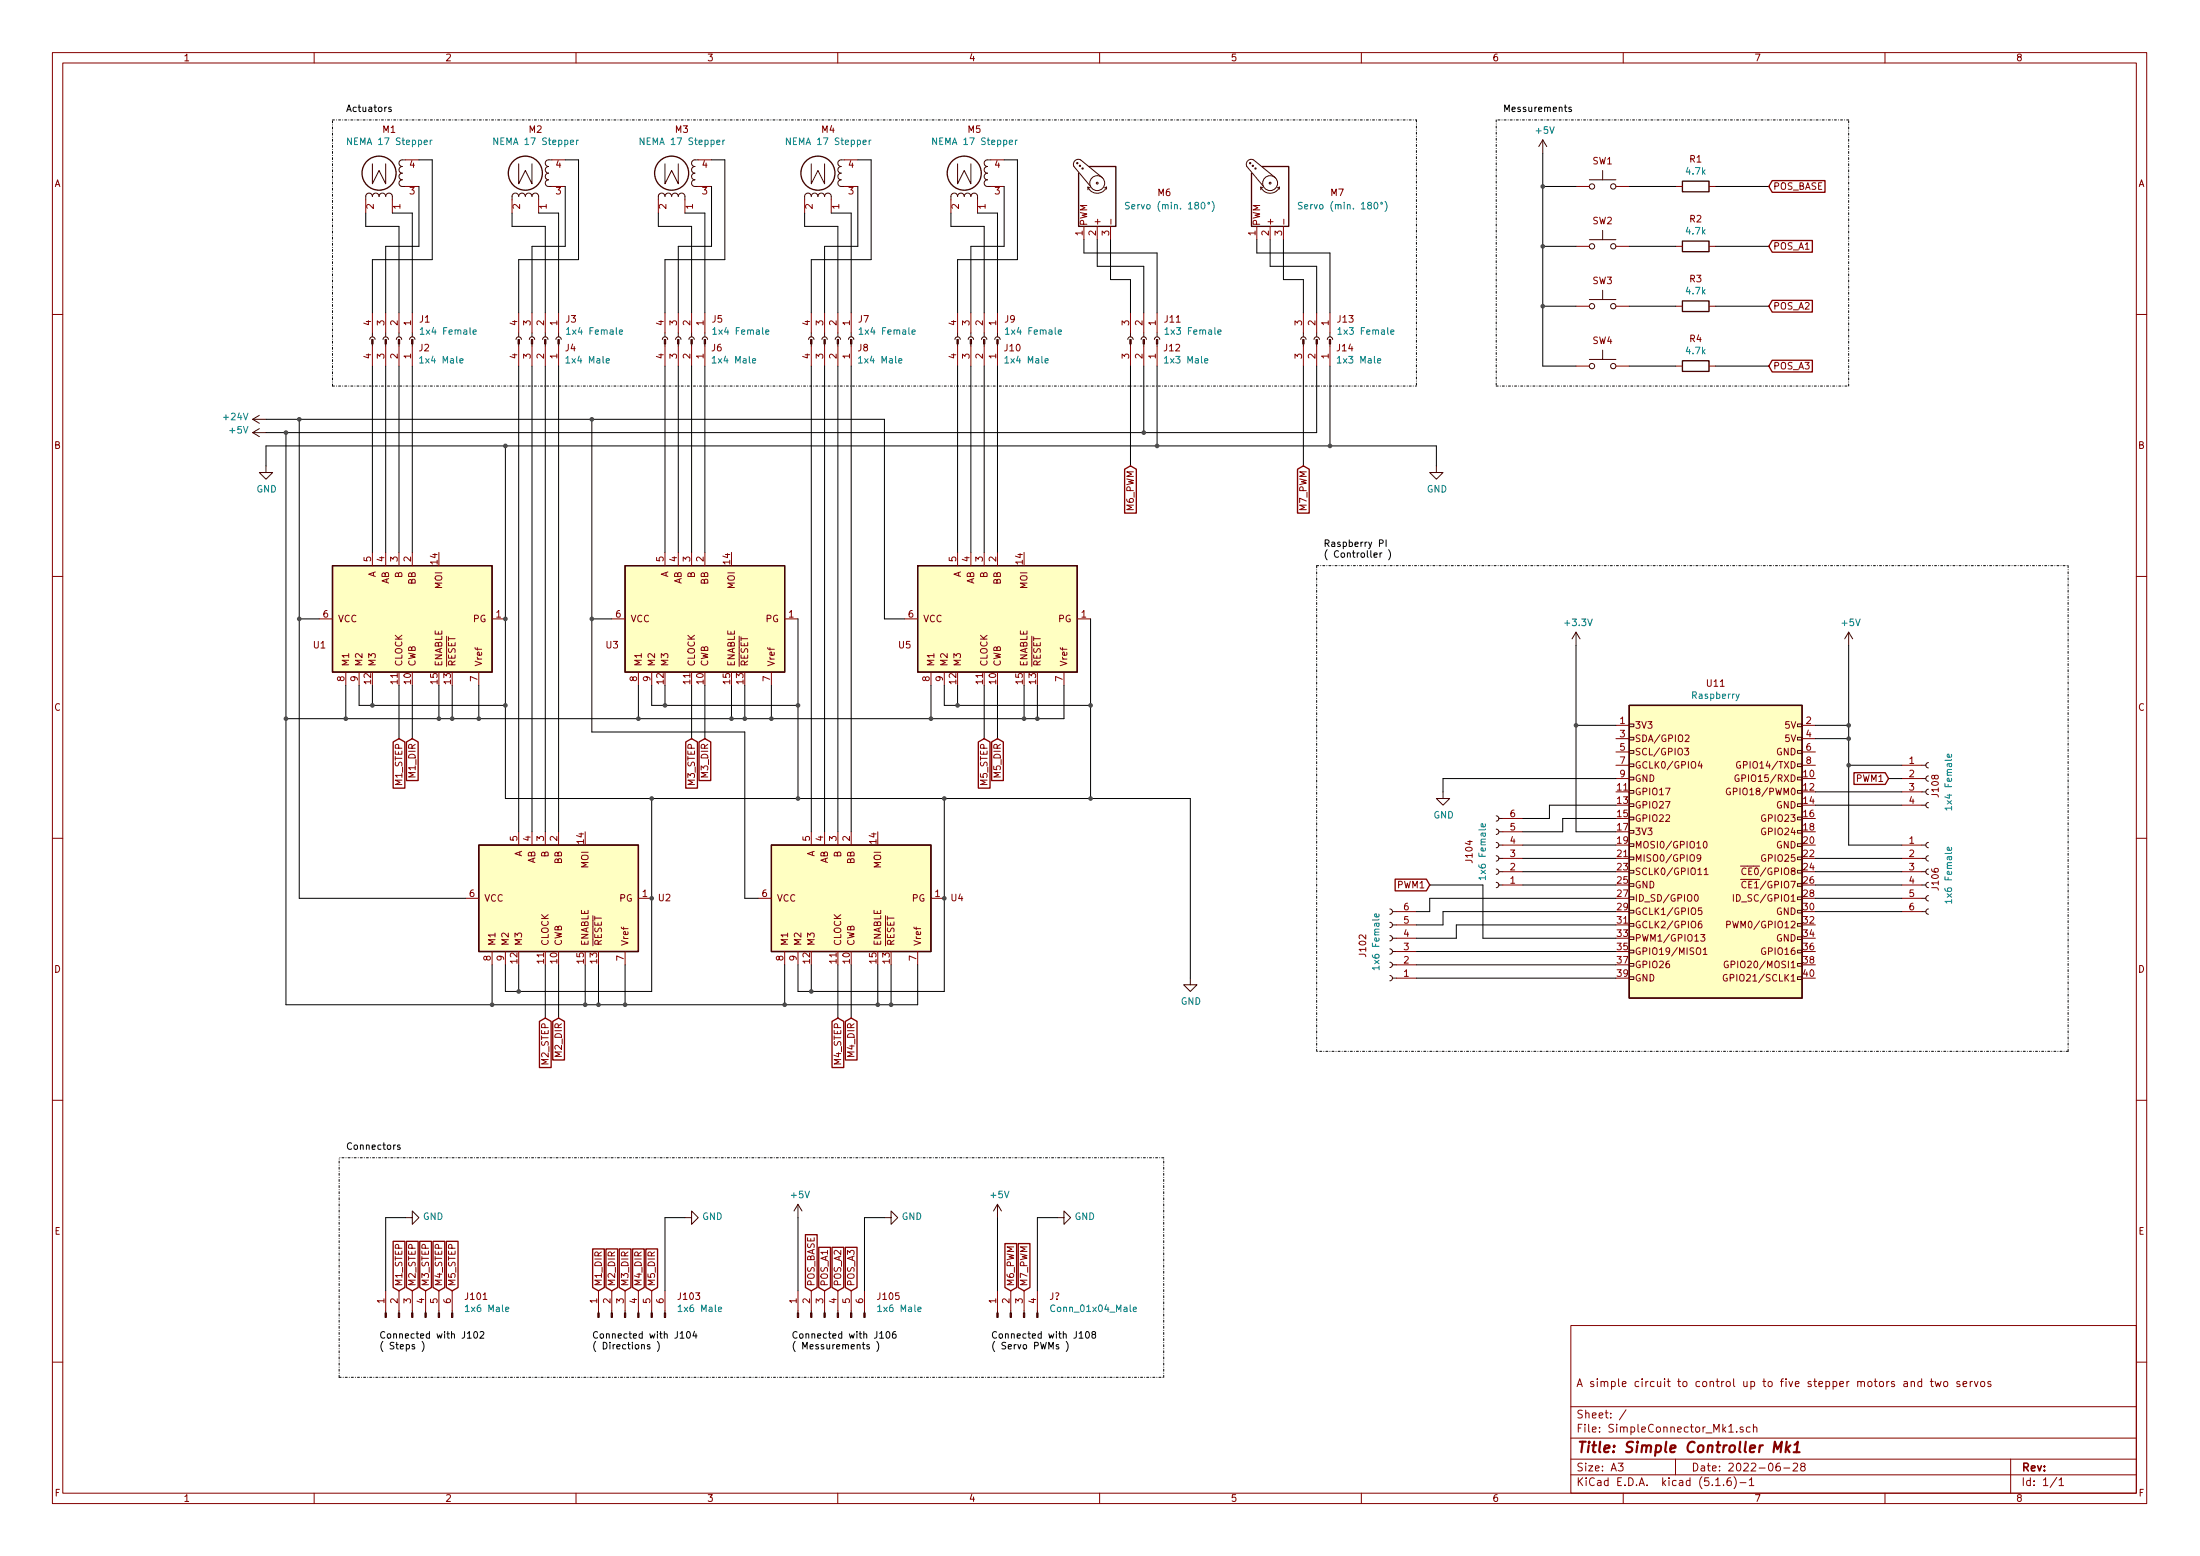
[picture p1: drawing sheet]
EESchema Schematic File Version 4
EELAYER 30 0
EELAYER END
$Descr A3 16535 11693
encoding utf-8
Sheet 1 1
Title "Simple Controller Mk1"
Date "2022-06-28"
Rev ""
Comp ""
Comment1 "A simple circuit to control up to five stepper motors and two servos"
Comment2 ""
Comment3 ""
Comment4 ""
$EndDescr
$Comp
L Connector:Conn_01x03_Male J12
U 1 1
P 8600 2550
F 0 "J12" V 8662 2694 50  0000 L CNN
F 1 "1x3 Male" V 8753 2694 50  0000 L CNN
F 2 "" H 8600 2550 50  0001 C CNN
F 3 "~" H 8600 2550 50  0001 C CNN
	1    8600 2550
	0    1    1    0   
$EndComp
Wire Notes Line style dash_dot
	2500 2900 2500 900 
Wire Wire Line
	8700 1900 8700 2350
Wire Wire Line
	8150 1900 8700 1900
Wire Wire Line
	8150 1800 8150 1900
Wire Wire Line
	8600 2000 8600 2350
Wire Wire Line
	8250 2000 8600 2000
Wire Wire Line
	8250 1800 8250 2000
Wire Wire Line
	8500 2100 8500 2350
Wire Wire Line
	8350 2100 8500 2100
Wire Wire Line
	8350 1800 8350 2100
$Comp
L Connector:Conn_01x04_Male J10
U 1 1
P 7400 2550
F 0 "J10" V 7462 2694 50  0000 L CNN
F 1 "1x4 Male" V 7553 2694 50  0000 L CNN
F 2 "" H 7400 2550 50  0001 C CNN
F 3 "~" H 7400 2550 50  0001 C CNN
	1    7400 2550
	0    1    1    0   
$EndComp
$Comp
L Connector:Conn_01x04_Female J9
U 1 1
P 7400 2550
F 0 "J9" V 7246 2698 50  0000 L CNN
F 1 "1x4 Female" V 7337 2698 50  0000 L CNN
F 2 "" H 7400 2550 50  0001 C CNN
F 3 "~" H 7400 2550 50  0001 C CNN
	1    7400 2550
	0    1    1    0   
$EndComp
$Comp
L Connector:Conn_01x04_Male J8
U 1 1
P 6300 2550
F 0 "J8" V 6362 2694 50  0000 L CNN
F 1 "1x4 Male" V 6453 2694 50  0000 L CNN
F 2 "" H 6300 2550 50  0001 C CNN
F 3 "~" H 6300 2550 50  0001 C CNN
	1    6300 2550
	0    1    1    0   
$EndComp
$Comp
L Connector:Conn_01x04_Female J7
U 1 1
P 6300 2550
F 0 "J7" V 6146 2698 50  0000 L CNN
F 1 "1x4 Female" V 6237 2698 50  0000 L CNN
F 2 "" H 6300 2550 50  0001 C CNN
F 3 "~" H 6300 2550 50  0001 C CNN
	1    6300 2550
	0    1    1    0   
$EndComp
$Comp
L Connector:Conn_01x04_Male J6
U 1 1
P 5200 2550
F 0 "J6" V 5262 2694 50  0000 L CNN
F 1 "1x4 Male" V 5353 2694 50  0000 L CNN
F 2 "" H 5200 2550 50  0001 C CNN
F 3 "~" H 5200 2550 50  0001 C CNN
	1    5200 2550
	0    1    1    0   
$EndComp
$Comp
L Connector:Conn_01x04_Female J5
U 1 1
P 5200 2550
F 0 "J5" V 5046 2698 50  0000 L CNN
F 1 "1x4 Female" V 5137 2698 50  0000 L CNN
F 2 "" H 5200 2550 50  0001 C CNN
F 3 "~" H 5200 2550 50  0001 C CNN
	1    5200 2550
	0    1    1    0   
$EndComp
$Comp
L Connector:Conn_01x04_Male J4
U 1 1
P 4100 2550
F 0 "J4" V 4162 2694 50  0000 L CNN
F 1 "1x4 Male" V 4253 2694 50  0000 L CNN
F 2 "" H 4100 2550 50  0001 C CNN
F 3 "~" H 4100 2550 50  0001 C CNN
	1    4100 2550
	0    1    1    0   
$EndComp
$Comp
L Connector:Conn_01x04_Female J3
U 1 1
P 4100 2550
F 0 "J3" V 3946 2698 50  0000 L CNN
F 1 "1x4 Female" V 4037 2698 50  0000 L CNN
F 2 "" H 4100 2550 50  0001 C CNN
F 3 "~" H 4100 2550 50  0001 C CNN
	1    4100 2550
	0    1    1    0   
$EndComp
Wire Wire Line
	7200 1950 7200 2350
Wire Wire Line
	7650 1950 7200 1950
Wire Wire Line
	7650 1200 7650 1950
Wire Wire Line
	7550 1200 7650 1200
Wire Wire Line
	7300 1850 7300 2350
Wire Wire Line
	7550 1850 7300 1850
Wire Wire Line
	7550 1400 7550 1850
Wire Wire Line
	7400 1700 7400 2350
Wire Wire Line
	7150 1700 7400 1700
Wire Wire Line
	7150 1600 7150 1700
Wire Wire Line
	7500 1600 7500 2350
Wire Wire Line
	7350 1600 7500 1600
$Comp
L Motor:Stepper_Motor_bipolar M5
U 1 1
P 7250 1300
F 0 "M5" H 7172 975 50  0000 C CNN
F 1 "NEMA 17 Stepper" H 7172 1066 50  0000 C CNN
F 2 "" H 7260 1290 50  0001 C CNN
F 3 "http://www.infineon.com/dgdl/Application-Note-TLE8110EE_driving_UniPolarStepperMotor_V1.1.pdf?fileId=db3a30431be39b97011be5d0aa0a00b0" H 7260 1290 50  0001 C CNN
	1    7250 1300
	-1   0    0    1   
$EndComp
Wire Wire Line
	6100 1950 6100 2350
Wire Wire Line
	6550 1950 6100 1950
Wire Wire Line
	6550 1200 6550 1950
Wire Wire Line
	6450 1200 6550 1200
Wire Wire Line
	6200 1850 6200 2350
Wire Wire Line
	6450 1850 6200 1850
Wire Wire Line
	6450 1400 6450 1850
Wire Wire Line
	6300 1700 6300 2350
Wire Wire Line
	6050 1700 6300 1700
Wire Wire Line
	6050 1600 6050 1700
Wire Wire Line
	6400 1600 6400 2350
Wire Wire Line
	6250 1600 6400 1600
$Comp
L Motor:Stepper_Motor_bipolar M4
U 1 1
P 6150 1300
F 0 "M4" H 6072 975 50  0000 C CNN
F 1 "NEMA 17 Stepper" H 6072 1066 50  0000 C CNN
F 2 "" H 6160 1290 50  0001 C CNN
F 3 "http://www.infineon.com/dgdl/Application-Note-TLE8110EE_driving_UniPolarStepperMotor_V1.1.pdf?fileId=db3a30431be39b97011be5d0aa0a00b0" H 6160 1290 50  0001 C CNN
	1    6150 1300
	-1   0    0    1   
$EndComp
Wire Wire Line
	5000 1950 5000 2350
Wire Wire Line
	5450 1950 5000 1950
Wire Wire Line
	5450 1200 5450 1950
Wire Wire Line
	5350 1200 5450 1200
Wire Wire Line
	5100 1850 5100 2350
Wire Wire Line
	5350 1850 5100 1850
Wire Wire Line
	5350 1400 5350 1850
Wire Wire Line
	5200 1700 5200 2350
Wire Wire Line
	4950 1700 5200 1700
Wire Wire Line
	4950 1600 4950 1700
Wire Wire Line
	5300 1600 5300 2350
Wire Wire Line
	5150 1600 5300 1600
$Comp
L Motor:Stepper_Motor_bipolar M3
U 1 1
P 5050 1300
F 0 "M3" H 4972 975 50  0000 C CNN
F 1 "NEMA 17 Stepper" H 4972 1066 50  0000 C CNN
F 2 "" H 5060 1290 50  0001 C CNN
F 3 "http://www.infineon.com/dgdl/Application-Note-TLE8110EE_driving_UniPolarStepperMotor_V1.1.pdf?fileId=db3a30431be39b97011be5d0aa0a00b0" H 5060 1290 50  0001 C CNN
	1    5050 1300
	-1   0    0    1   
$EndComp
Wire Wire Line
	3900 1950 3900 2350
Wire Wire Line
	4350 1950 3900 1950
Wire Wire Line
	4350 1200 4350 1950
Wire Wire Line
	4250 1200 4350 1200
Wire Wire Line
	4000 1850 4000 2350
Wire Wire Line
	4250 1850 4000 1850
Wire Wire Line
	4250 1400 4250 1850
Wire Wire Line
	4100 1700 4100 2350
Wire Wire Line
	3850 1700 4100 1700
Wire Wire Line
	3850 1600 3850 1700
Wire Wire Line
	4200 1600 4200 2350
Wire Wire Line
	4050 1600 4200 1600
$Comp
L Motor:Stepper_Motor_bipolar M2
U 1 1
P 3950 1300
F 0 "M2" H 3872 975 50  0000 C CNN
F 1 "NEMA 17 Stepper" H 3872 1066 50  0000 C CNN
F 2 "" H 3960 1290 50  0001 C CNN
F 3 "http://www.infineon.com/dgdl/Application-Note-TLE8110EE_driving_UniPolarStepperMotor_V1.1.pdf?fileId=db3a30431be39b97011be5d0aa0a00b0" H 3960 1290 50  0001 C CNN
	1    3950 1300
	-1   0    0    1   
$EndComp
$Comp
L Connector:Conn_01x03_Female J11
U 1 1
P 8600 2550
F 0 "J11" V 8446 2698 50  0000 L CNN
F 1 "1x3 Female" V 8537 2698 50  0000 L CNN
F 2 "" H 8600 2550 50  0001 C CNN
F 3 "~" H 8600 2550 50  0001 C CNN
	1    8600 2550
	0    1    1    0   
$EndComp
$Comp
L Motor:Motor_Servo M6
U 1 1
P 8250 1500
F 0 "M6" V 8300 1050 50  0000 R CNN
F 1 "Servo (min. 180°)" V 8200 1300 50  0000 R CNN
F 2 "" H 8250 1310 50  0001 C CNN
F 3 "http://forums.parallax.com/uploads/attachments/46831/74481.png" H 8250 1310 50  0001 C CNN
	1    8250 1500
	0    -1   -1   0   
$EndComp
$Comp
L Connector:Conn_01x04_Male J2
U 1 1
P 3000 2550
F 0 "J2" V 3062 2694 50  0000 L CNN
F 1 "1x4 Male" V 3153 2694 50  0000 L CNN
F 2 "" H 3000 2550 50  0001 C CNN
F 3 "~" H 3000 2550 50  0001 C CNN
	1    3000 2550
	0    1    1    0   
$EndComp
Wire Wire Line
	2800 1950 2800 2350
Wire Wire Line
	3250 1950 2800 1950
Wire Wire Line
	3250 1200 3250 1950
Wire Wire Line
	3150 1200 3250 1200
Wire Wire Line
	2900 1850 2900 2350
Wire Wire Line
	3150 1850 2900 1850
Wire Wire Line
	3150 1400 3150 1850
Wire Wire Line
	3000 1700 3000 2350
Wire Wire Line
	2750 1700 3000 1700
Wire Wire Line
	2750 1600 2750 1700
Wire Wire Line
	3100 1600 3100 2350
Wire Wire Line
	2950 1600 3100 1600
$Comp
L Motor:Stepper_Motor_bipolar M1
U 1 1
P 2850 1300
F 0 "M1" H 2772 975 50  0000 C CNN
F 1 "NEMA 17 Stepper" H 2772 1066 50  0000 C CNN
F 2 "" H 2860 1290 50  0001 C CNN
F 3 "http://www.infineon.com/dgdl/Application-Note-TLE8110EE_driving_UniPolarStepperMotor_V1.1.pdf?fileId=db3a30431be39b97011be5d0aa0a00b0" H 2860 1290 50  0001 C CNN
	1    2850 1300
	-1   0    0    1   
$EndComp
$Comp
L Connector:Conn_01x04_Female J1
U 1 1
P 3000 2550
F 0 "J1" V 2846 2698 50  0000 L CNN
F 1 "1x4 Female" V 2937 2698 50  0000 L CNN
F 2 "" H 3000 2550 50  0001 C CNN
F 3 "~" H 3000 2550 50  0001 C CNN
	1    3000 2550
	0    1    1    0   
$EndComp
$Comp
L Switch:SW_Push SW1
U 1 1
P 12050 1400
F 0 "SW1" H 12050 1593 50  0000 C CNN
F 1 "SW_Push" H 12050 1594 50  0001 C CNN
F 2 "" H 12050 1600 50  0001 C CNN
F 3 "~" H 12050 1600 50  0001 C CNN
	1    12050 1400
	1    0    0    -1  
$EndComp
$Comp
L power:+5V #PWR?
U 1 1
P 11600 1150
F 0 "#PWR?" H 11600 1000 50  0001 C CNN
F 1 "+5V" H 11615 1323 50  0000 C CNN
F 2 "" H 11600 1150 50  0001 C CNN
F 3 "" H 11600 1150 50  0001 C CNN
	1    11600 1150
	1    0    0    -1  
$EndComp
Wire Wire Line
	11600 1150 11600 1400
Wire Wire Line
	11600 1400 11850 1400
Text GLabel 13300 1400 2    50   Input ~ 0
POS_BASE
Wire Wire Line
	12250 1400 12600 1400
Wire Wire Line
	12900 1400 13300 1400
$Comp
L Device:R R1
U 1 1
P 12750 1400
F 0 "R1" V 12543 1400 50  0000 C CNN
F 1 "4.7k" V 12634 1400 50  0000 C CNN
F 2 "" V 12680 1400 50  0001 C CNN
F 3 "~" H 12750 1400 50  0001 C CNN
	1    12750 1400
	0    1    1    0   
$EndComp
$Comp
L Switch:SW_Push SW2
U 1 1
P 12050 1850
F 0 "SW2" H 12050 2043 50  0000 C CNN
F 1 "SW_Push" H 12050 2044 50  0001 C CNN
F 2 "" H 12050 2050 50  0001 C CNN
F 3 "~" H 12050 2050 50  0001 C CNN
	1    12050 1850
	1    0    0    -1  
$EndComp
Wire Wire Line
	11600 1850 11850 1850
Text GLabel 13300 1850 2    50   Input ~ 0
POS_A1
Wire Wire Line
	12250 1850 12600 1850
Wire Wire Line
	12900 1850 13300 1850
$Comp
L Device:R R2
U 1 1
P 12750 1850
F 0 "R2" V 12543 1850 50  0000 C CNN
F 1 "4.7k" V 12634 1850 50  0000 C CNN
F 2 "" V 12680 1850 50  0001 C CNN
F 3 "~" H 12750 1850 50  0001 C CNN
	1    12750 1850
	0    1    1    0   
$EndComp
$Comp
L Switch:SW_Push SW3
U 1 1
P 12050 2300
F 0 "SW3" H 12050 2493 50  0000 C CNN
F 1 "SW_Push" H 12050 2494 50  0001 C CNN
F 2 "" H 12050 2500 50  0001 C CNN
F 3 "~" H 12050 2500 50  0001 C CNN
	1    12050 2300
	1    0    0    -1  
$EndComp
Wire Wire Line
	11600 2300 11850 2300
Text GLabel 13300 2300 2    50   Input ~ 0
POS_A2
Wire Wire Line
	12250 2300 12600 2300
Wire Wire Line
	12900 2300 13300 2300
$Comp
L Device:R R3
U 1 1
P 12750 2300
F 0 "R3" V 12543 2300 50  0000 C CNN
F 1 "4.7k" V 12634 2300 50  0000 C CNN
F 2 "" V 12680 2300 50  0001 C CNN
F 3 "~" H 12750 2300 50  0001 C CNN
	1    12750 2300
	0    1    1    0   
$EndComp
$Comp
L Switch:SW_Push SW4
U 1 1
P 12050 2750
F 0 "SW4" H 12050 2943 50  0000 C CNN
F 1 "SW_Push" H 12050 2944 50  0001 C CNN
F 2 "" H 12050 2950 50  0001 C CNN
F 3 "~" H 12050 2950 50  0001 C CNN
	1    12050 2750
	1    0    0    -1  
$EndComp
Wire Wire Line
	11600 2750 11850 2750
Text GLabel 13300 2750 2    50   Input ~ 0
POS_A3
Wire Wire Line
	12250 2750 12600 2750
Wire Wire Line
	12900 2750 13300 2750
$Comp
L Device:R R4
U 1 1
P 12750 2750
F 0 "R4" V 12543 2750 50  0000 C CNN
F 1 "4.7k" V 12634 2750 50  0000 C CNN
F 2 "" V 12680 2750 50  0001 C CNN
F 3 "~" H 12750 2750 50  0001 C CNN
	1    12750 2750
	0    1    1    0   
$EndComp
Wire Wire Line
	11600 1850 11600 1400
Connection ~ 11600 1400
Wire Wire Line
	11600 2300 11600 1850
Connection ~ 11600 1850
Wire Wire Line
	11600 2750 11600 2300
Connection ~ 11600 2300
$Comp
L Connector:Conn_01x03_Male J14
U 1 1
P 9900 2550
F 0 "J14" V 9962 2694 50  0000 L CNN
F 1 "1x3 Male" V 10053 2694 50  0000 L CNN
F 2 "" H 9900 2550 50  0001 C CNN
F 3 "~" H 9900 2550 50  0001 C CNN
	1    9900 2550
	0    1    1    0   
$EndComp
Wire Wire Line
	10000 1900 10000 2350
Wire Wire Line
	9450 1900 10000 1900
Wire Wire Line
	9450 1800 9450 1900
Wire Wire Line
	9900 2000 9900 2350
Wire Wire Line
	9550 2000 9900 2000
Wire Wire Line
	9550 1800 9550 2000
Wire Wire Line
	9800 2100 9800 2350
Wire Wire Line
	9650 2100 9800 2100
Wire Wire Line
	9650 1800 9650 2100
$Comp
L Connector:Conn_01x03_Female J13
U 1 1
P 9900 2550
F 0 "J13" V 9746 2698 50  0000 L CNN
F 1 "1x3 Female" V 9837 2698 50  0000 L CNN
F 2 "" H 9900 2550 50  0001 C CNN
F 3 "~" H 9900 2550 50  0001 C CNN
	1    9900 2550
	0    1    1    0   
$EndComp
$Comp
L Motor:Motor_Servo M7
U 1 1
P 9550 1500
F 0 "M7" V 9600 1050 50  0000 R CNN
F 1 "Servo (min. 180°)" V 9500 1300 50  0000 R CNN
F 2 "" H 9550 1310 50  0001 C CNN
F 3 "http://forums.parallax.com/uploads/attachments/46831/74481.png" H 9550 1310 50  0001 C CNN
	1    9550 1500
	0    -1   -1   0   
$EndComp
Wire Notes Line style dash_dot
	10650 900  10650 2900
Wire Notes Line style dash_dot
	2500 2900 10650 2900
Wire Notes Line style dash_dot
	2500 900  10650 900 
Wire Wire Line
	2800 2750 2800 4150
Wire Wire Line
	2900 2750 2900 4150
Wire Wire Line
	3000 2750 3000 4150
Wire Wire Line
	3100 4150 3100 2750
$Comp
L power:+5V #PWR?
U 1 1
P 2000 3250
F 0 "#PWR?" H 2000 3100 50  0001 C CNN
F 1 "+5V" V 2015 3378 50  0000 L CNN
F 2 "" H 2000 3250 50  0001 C CNN
F 3 "" H 2000 3250 50  0001 C CNN
	1    2000 3250
	0    -1   -1   0   
$EndComp
Wire Wire Line
	3600 5400 3600 5150
Wire Wire Line
	3400 5150 3400 5400
Connection ~ 3400 5400
Wire Wire Line
	3400 5400 3600 5400
Wire Wire Line
	2000 3250 2150 3250
Wire Wire Line
	2150 5400 2150 3250
Wire Wire Line
	2150 5400 2600 5400
$Comp
L power:+24V #PWR?
U 1 1
P 2000 3150
F 0 "#PWR?" H 2000 3000 50  0001 C CNN
F 1 "+24V" V 2015 3278 50  0000 L CNN
F 2 "" H 2000 3150 50  0001 C CNN
F 3 "" H 2000 3150 50  0001 C CNN
	1    2000 3150
	0    -1   -1   0   
$EndComp
Wire Wire Line
	2000 3150 2250 3150
Wire Wire Line
	2250 3150 2250 4650
Wire Wire Line
	2250 4650 2400 4650
Wire Wire Line
	3300 5150 3300 5400
Connection ~ 3300 5400
Wire Wire Line
	3300 5400 3400 5400
$Comp
L Driver_Motor:STK672-080-E U3
U 1 1
P 5300 4650
F 0 "U3" V 5100 5400 50  0000 R CNN
F 1 "STK672-080-E" V 5255 3906 50  0001 R CNN
F 2 "" H 5350 4600 50  0001 C CNN
F 3 "http://www.onsemi.com/pub_link/Collateral/EN6507-D.PDF" H 5350 4600 50  0001 C CNN
	1    5300 4650
	0    -1   -1   0   
$EndComp
Wire Wire Line
	5000 2750 5000 4150
Wire Wire Line
	5100 2750 5100 4150
Wire Wire Line
	5200 2750 5200 4150
Wire Wire Line
	5300 4150 5300 2750
Wire Wire Line
	5800 5400 5800 5150
Wire Wire Line
	5600 5150 5600 5400
Connection ~ 5600 5400
Wire Wire Line
	4450 3150 4450 4650
Wire Wire Line
	4450 4650 4600 4650
Wire Wire Line
	5500 5150 5500 5400
Connection ~ 5500 5400
Wire Wire Line
	5500 5400 5600 5400
Wire Wire Line
	7200 2750 7200 4150
Wire Wire Line
	7300 2750 7300 4150
Wire Wire Line
	7400 2750 7400 4150
Wire Wire Line
	7500 4150 7500 2750
Wire Wire Line
	8000 5400 8000 5150
Wire Wire Line
	7800 5150 7800 5400
Connection ~ 7800 5400
Wire Wire Line
	7800 5400 8000 5400
Wire Wire Line
	6650 3150 6650 4650
Wire Wire Line
	6650 4650 6800 4650
Wire Wire Line
	7700 5150 7700 5400
Connection ~ 7700 5400
Wire Wire Line
	7700 5400 7800 5400
Wire Wire Line
	3900 2750 3900 6250
Wire Wire Line
	4000 2750 4000 6250
Wire Wire Line
	4100 2750 4100 6250
Wire Wire Line
	4700 7550 4700 7250
Wire Wire Line
	4500 7250 4500 7550
Connection ~ 4500 7550
Wire Wire Line
	4500 7550 4700 7550
Wire Wire Line
	4400 7250 4400 7550
Wire Wire Line
	4400 7550 4500 7550
Wire Wire Line
	2250 4650 2250 6750
Wire Wire Line
	2250 6750 3500 6750
Connection ~ 2250 4650
Wire Wire Line
	2150 7550 2150 5400
Connection ~ 2150 5400
$Comp
L Driver_Motor:STK672-080-E U4
U 1 1
P 6400 6750
F 0 "U4" V 6400 6006 50  0000 R CNN
F 1 "STK672-080-E" V 6355 6006 50  0001 R CNN
F 2 "" H 6450 6700 50  0001 C CNN
F 3 "http://www.onsemi.com/pub_link/Collateral/EN6507-D.PDF" H 6450 6700 50  0001 C CNN
	1    6400 6750
	0    -1   -1   0   
$EndComp
Wire Wire Line
	6100 2750 6100 6250
Wire Wire Line
	6200 2750 6200 6250
Wire Wire Line
	6300 2750 6300 6250
Wire Wire Line
	6400 6250 6400 2750
Wire Wire Line
	6700 7250 6700 7550
Connection ~ 6700 7550
Wire Wire Line
	6700 7550 6900 7550
Wire Wire Line
	6600 7250 6600 7550
Wire Wire Line
	6600 7550 6700 7550
Wire Wire Line
	4400 7550 3700 7550
Connection ~ 4400 7550
Wire Wire Line
	5700 6750 5600 6750
Wire Wire Line
	5600 6750 5600 5500
Wire Wire Line
	5600 5500 4450 5500
Wire Wire Line
	4450 5500 4450 4650
Connection ~ 4450 4650
Wire Wire Line
	6600 7550 5900 7550
Connection ~ 6600 7550
Connection ~ 4700 7550
$Comp
L power:GND #PWR?
U 1 1
P 8950 7350
F 0 "#PWR?" H 8950 7100 50  0001 C CNN
F 1 "GND" H 8955 7177 50  0000 C CNN
F 2 "" H 8950 7350 50  0001 C CNN
F 3 "" H 8950 7350 50  0001 C CNN
	1    8950 7350
	1    0    0    -1  
$EndComp
Wire Wire Line
	3800 6000 4900 6000
Wire Wire Line
	8950 6000 8950 7350
Wire Wire Line
	6000 4650 6000 5300
Connection ~ 6000 6000
Wire Wire Line
	6000 6000 7100 6000
Wire Wire Line
	8200 4650 8200 5300
Connection ~ 8200 6000
Wire Wire Line
	8200 6000 8950 6000
Wire Wire Line
	4900 6750 4900 6000
Connection ~ 4900 6000
Wire Wire Line
	4900 6000 6000 6000
Wire Wire Line
	7100 6750 7100 6000
Connection ~ 7100 6000
Wire Wire Line
	7100 6000 8200 6000
Connection ~ 4450 3150
Wire Wire Line
	4450 3150 6650 3150
Wire Wire Line
	2250 3150 4450 3150
Connection ~ 2250 3150
Connection ~ 2150 3250
Text Notes 2600 850  0    50   ~ 0
Actuators
Wire Notes Line style dash_dot
	11250 2900 13900 2900
Wire Notes Line style dash_dot
	13900 2900 13900 900 
Wire Notes Line style dash_dot
	13900 900  11250 900 
Wire Notes Line style dash_dot
	11250 900  11250 2900
Text Notes 11300 850  0    50   ~ 0
Messurements \n
Text GLabel 7500 5550 3    50   Input ~ 0
M5_DIR
Text GLabel 7400 5550 3    50   Input ~ 0
M5_STEP
Wire Wire Line
	7400 5550 7400 5150
Wire Wire Line
	7500 5550 7500 5150
Text GLabel 5300 5550 3    50   Input ~ 0
M3_DIR
Text GLabel 5200 5550 3    50   Input ~ 0
M3_STEP
Wire Wire Line
	5200 5550 5200 5150
Wire Wire Line
	5300 5550 5300 5150
Text GLabel 3100 5550 3    50   Input ~ 0
M1_DIR
Text GLabel 3000 5550 3    50   Input ~ 0
M1_STEP
Wire Wire Line
	3000 5550 3000 5150
Wire Wire Line
	3100 5550 3100 5150
Text GLabel 4200 7650 3    50   Input ~ 0
M2_DIR
Text GLabel 4100 7650 3    50   Input ~ 0
M2_STEP
Wire Wire Line
	4100 7650 4100 7250
Text GLabel 6400 7650 3    50   Input ~ 0
M4_DIR
Text GLabel 6300 7650 3    50   Input ~ 0
M4_STEP
Wire Wire Line
	6300 7650 6300 7250
Wire Wire Line
	6400 7650 6400 7250
Wire Wire Line
	8600 3250 8600 2750
Wire Wire Line
	3800 3350 8700 3350
Wire Wire Line
	10800 3350 10800 3500
$Comp
L power:GND #PWR?
U 1 1
P 10800 3500
F 0 "#PWR?" H 10800 3250 50  0001 C CNN
F 1 "GND" H 10805 3327 50  0000 C CNN
F 2 "" H 10800 3500 50  0001 C CNN
F 3 "" H 10800 3500 50  0001 C CNN
	1    10800 3500
	1    0    0    -1  
$EndComp
Wire Wire Line
	8700 2750 8700 3350
Connection ~ 8700 3350
Wire Wire Line
	8700 3350 10000 3350
Wire Wire Line
	8600 3250 9900 3250
Wire Wire Line
	9900 3250 9900 2750
Connection ~ 8600 3250
Wire Wire Line
	10000 2750 10000 3350
Connection ~ 10000 3350
Wire Wire Line
	10000 3350 10800 3350
Text GLabel 8500 3500 3    50   Input ~ 0
M6_PWM
Text GLabel 9800 3500 3    50   Input ~ 0
M7_PWM
Wire Wire Line
	8500 3500 8500 2750
Wire Wire Line
	9800 3500 9800 2750
Wire Wire Line
	4200 6250 4200 2750
Wire Wire Line
	4200 7650 4200 7250
Wire Wire Line
	2150 3250 8600 3250
Wire Wire Line
	5600 5400 5800 5400
Connection ~ 5800 5400
Wire Wire Line
	5800 5400 7000 5400
Wire Wire Line
	3600 5400 4800 5400
Connection ~ 3600 5400
Wire Wire Line
	3800 3350 2000 3350
Wire Wire Line
	2000 3350 2000 3500
Connection ~ 3800 3350
$Comp
L power:GND #PWR?
U 1 1
P 2000 3500
F 0 "#PWR?" H 2000 3250 50  0001 C CNN
F 1 "GND" H 2005 3327 50  0000 C CNN
F 2 "" H 2000 3500 50  0001 C CNN
F 3 "" H 2000 3500 50  0001 C CNN
	1    2000 3500
	1    0    0    -1  
$EndComp
$Comp
L Connector:Conn_01x06_Female J102
U 1 1
P 10450 7150
F 0 "J102" V 10650 7200 50  0000 R CNN
F 1 "1x6 Female" V 10550 7300 50  0000 R CNN
F 2 "" H 10450 7150 50  0001 C CNN
F 3 "~" H 10450 7150 50  0001 C CNN
	1    10450 7150
	-1   0    0    1   
$EndComp
$Comp
L Connector:Conn_01x06_Female J104
U 1 1
P 11250 6450
F 0 "J104" V 11450 6400 50  0000 C CNN
F 1 "1x6 Female" V 11350 6400 50  0000 C CNN
F 2 "" H 11250 6450 50  0001 C CNN
F 3 "~" H 11250 6450 50  0001 C CNN
	1    11250 6450
	-1   0    0    1   
$EndComp
$Comp
L Connector:Conn_01x06_Male J101
U 1 1
P 3100 9900
F 0 "J101" V 3254 9512 50  0000 R CNN
F 1 "1x6 Male" V 3163 9512 50  0000 R CNN
F 2 "" H 3100 9900 50  0001 C CNN
F 3 "~" H 3100 9900 50  0001 C CNN
	1    3100 9900
	0    -1   -1   0   
$EndComp
$Comp
L Connector:Conn_01x04_Female J108
U 1 1
P 14500 5850
F 0 "J108" V 14550 5700 50  0000 L CNN
F 1 "1x4 Female" V 14650 5600 50  0000 L CNN
F 2 "" H 14500 5850 50  0001 C CNN
F 3 "~" H 14500 5850 50  0001 C CNN
	1    14500 5850
	1    0    0    -1  
$EndComp
Text GLabel 3000 9700 1    50   Input ~ 0
M1_STEP
Text GLabel 3100 9700 1    50   Input ~ 0
M2_STEP
$Comp
L SimpleConnector_Mk1-rescue:Raspberry_Pi_2_3_nosort-Extras U11
U 1 1
P 12900 6400
F 0 "U11" H 12900 7667 50  0000 C CNN
F 1 "Raspberry" H 12900 7576 50  0000 C CNN
F 2 "" H 12900 6400 50  0001 C CNN
F 3 "" H 12900 6400 50  0001 C CNN
	1    12900 6400
	1    0    0    -1  
$EndComp
Wire Notes Line style dash_dot
	2550 10350 8750 10350
Wire Notes Line style dash_dot
	8750 8700 2550 8700
Text Notes 2600 8650 0    50   ~ 0
Connectors\n
$Comp
L Connector:Conn_01x04_Male J?
U 1 1
P 7600 9900
F 0 "J?" V 7754 9612 50  0000 R CNN
F 1 "Conn_01x04_Male" V 7663 9612 50  0000 R CNN
F 2 "" H 7600 9900 50  0001 C CNN
F 3 "~" H 7600 9900 50  0001 C CNN
	1    7600 9900
	0    -1   -1   0   
$EndComp
Text GLabel 3200 9700 1    50   Input ~ 0
M3_STEP
Text GLabel 3300 9700 1    50   Input ~ 0
M4_STEP
Text GLabel 3400 9700 1    50   Input ~ 0
M5_STEP
$Comp
L power:GND #PWR?
U 1 1
P 3050 9150
F 0 "#PWR?" H 3050 8900 50  0001 C CNN
F 1 "GND" V 3055 9022 50  0000 R CNN
F 2 "" H 3050 9150 50  0001 C CNN
F 3 "" H 3050 9150 50  0001 C CNN
	1    3050 9150
	0    -1   -1   0   
$EndComp
Wire Wire Line
	2900 9700 2900 9150
Wire Wire Line
	2900 9150 3050 9150
Text Notes 2850 10150 0    50   ~ 0
Connected with J102\n( Steps )\n
$Comp
L power:GND #PWR?
U 1 1
P 5150 9150
F 0 "#PWR?" H 5150 8900 50  0001 C CNN
F 1 "GND" V 5155 9022 50  0000 R CNN
F 2 "" H 5150 9150 50  0001 C CNN
F 3 "" H 5150 9150 50  0001 C CNN
	1    5150 9150
	0    -1   -1   0   
$EndComp
Wire Wire Line
	5000 9700 5000 9150
Wire Wire Line
	5000 9150 5150 9150
$Comp
L power:GND #PWR?
U 1 1
P 6650 9150
F 0 "#PWR?" H 6650 8900 50  0001 C CNN
F 1 "GND" V 6655 9022 50  0000 R CNN
F 2 "" H 6650 9150 50  0001 C CNN
F 3 "" H 6650 9150 50  0001 C CNN
	1    6650 9150
	0    -1   -1   0   
$EndComp
Wire Wire Line
	6500 9700 6500 9150
Wire Wire Line
	6500 9150 6650 9150
$Comp
L power:GND #PWR?
U 1 1
P 7950 9150
F 0 "#PWR?" H 7950 8900 50  0001 C CNN
F 1 "GND" V 7955 9022 50  0000 R CNN
F 2 "" H 7950 9150 50  0001 C CNN
F 3 "" H 7950 9150 50  0001 C CNN
	1    7950 9150
	0    -1   -1   0   
$EndComp
Wire Wire Line
	7800 9700 7800 9150
Wire Wire Line
	7800 9150 7950 9150
$Comp
L power:+5V #PWR?
U 1 1
P 7500 9150
F 0 "#PWR?" H 7500 9000 50  0001 C CNN
F 1 "+5V" H 7515 9323 50  0000 C CNN
F 2 "" H 7500 9150 50  0001 C CNN
F 3 "" H 7500 9150 50  0001 C CNN
	1    7500 9150
	1    0    0    -1  
$EndComp
Wire Wire Line
	7500 9700 7500 9150
$Comp
L power:+5V #PWR?
U 1 1
P 6000 9150
F 0 "#PWR?" H 6000 9000 50  0001 C CNN
F 1 "+5V" H 6015 9323 50  0000 C CNN
F 2 "" H 6000 9150 50  0001 C CNN
F 3 "" H 6000 9150 50  0001 C CNN
	1    6000 9150
	1    0    0    -1  
$EndComp
Wire Wire Line
	6000 9700 6000 9150
Text GLabel 4500 9700 1    50   Input ~ 0
M1_DIR
Text GLabel 4600 9700 1    50   Input ~ 0
M2_DIR
Text GLabel 4700 9700 1    50   Input ~ 0
M3_DIR
Text GLabel 4800 9700 1    50   Input ~ 0
M4_DIR
Text GLabel 4900 9700 1    50   Input ~ 0
M5_DIR
Text GLabel 6100 9700 1    50   Input ~ 0
POS_BASE
Text GLabel 6200 9700 1    50   Input ~ 0
POS_A1
Text GLabel 6300 9700 1    50   Input ~ 0
POS_A2
Text GLabel 6400 9700 1    50   Input ~ 0
POS_A3
Wire Notes Line style dash_dot
	8750 10350 8750 8700
Wire Notes Line style dash_dot
	2550 10350 2550 8700
Wire Wire Line
	4800 5150 4800 5400
Connection ~ 4800 5400
Wire Wire Line
	4800 5400 5500 5400
Wire Wire Line
	4900 5150 4900 5300
Wire Wire Line
	4900 5300 5000 5300
Connection ~ 6000 5300
Wire Wire Line
	6000 5300 6000 6000
Wire Wire Line
	5000 5150 5000 5300
Connection ~ 5000 5300
Wire Wire Line
	5000 5300 6000 5300
$Comp
L Driver_Motor:STK672-080-E U5
U 1 1
P 7500 4650
F 0 "U5" V 7300 5400 50  0000 R CNN
F 1 "STK672-080-E" V 7455 3906 50  0001 R CNN
F 2 "" H 7550 4600 50  0001 C CNN
F 3 "http://www.onsemi.com/pub_link/Collateral/EN6507-D.PDF" H 7550 4600 50  0001 C CNN
	1    7500 4650
	0    -1   -1   0   
$EndComp
Wire Wire Line
	7000 5150 7000 5400
Connection ~ 7000 5400
Wire Wire Line
	7000 5400 7700 5400
Wire Wire Line
	7100 5150 7100 5300
Wire Wire Line
	7100 5300 7200 5300
Connection ~ 8200 5300
Wire Wire Line
	8200 5300 8200 6000
Wire Wire Line
	7200 5150 7200 5300
Connection ~ 7200 5300
Wire Wire Line
	7200 5300 8200 5300
Wire Wire Line
	5900 7250 5900 7550
Connection ~ 5900 7550
Wire Wire Line
	5900 7550 4700 7550
Wire Wire Line
	6000 7250 6000 7450
Wire Wire Line
	6000 7450 6100 7450
Wire Wire Line
	6100 7250 6100 7450
Wire Wire Line
	6900 7250 6900 7550
Wire Wire Line
	7100 6750 7100 7450
Wire Wire Line
	7100 7450 6100 7450
Connection ~ 7100 6750
Connection ~ 6100 7450
$Comp
L Driver_Motor:STK672-080-E U2
U 1 1
P 4200 6750
F 0 "U2" V 4200 6006 50  0000 R CNN
F 1 "STK672-080-E" V 4155 6006 50  0001 R CNN
F 2 "" H 4250 6700 50  0001 C CNN
F 3 "http://www.onsemi.com/pub_link/Collateral/EN6507-D.PDF" H 4250 6700 50  0001 C CNN
	1    4200 6750
	0    -1   -1   0   
$EndComp
Wire Wire Line
	3700 7250 3700 7550
Connection ~ 3700 7550
Wire Wire Line
	3700 7550 2150 7550
Wire Wire Line
	4900 6750 4900 7450
Wire Wire Line
	4900 7450 3900 7450
Wire Wire Line
	3800 7450 3800 7250
Connection ~ 4900 6750
Wire Wire Line
	3900 7250 3900 7450
Connection ~ 3900 7450
Wire Wire Line
	3900 7450 3800 7450
Wire Wire Line
	3800 3350 3800 4650
Wire Wire Line
	3800 4650 3800 5300
Connection ~ 3800 4650
$Comp
L Driver_Motor:STK672-080-E U1
U 1 1
P 3100 4650
F 0 "U1" V 2900 5400 50  0000 R CNN
F 1 "STK672-080-E" V 3055 3906 50  0001 R CNN
F 2 "" H 3150 4600 50  0001 C CNN
F 3 "http://www.onsemi.com/pub_link/Collateral/EN6507-D.PDF" H 3150 4600 50  0001 C CNN
	1    3100 4650
	0    -1   -1   0   
$EndComp
Wire Wire Line
	2600 5150 2600 5400
Connection ~ 2600 5400
Wire Wire Line
	2600 5400 3300 5400
Wire Wire Line
	2700 5150 2700 5300
Wire Wire Line
	2700 5300 2800 5300
Connection ~ 3800 5300
Wire Wire Line
	3800 5300 3800 6000
Wire Wire Line
	2800 5150 2800 5300
Connection ~ 2800 5300
Wire Wire Line
	2800 5300 3800 5300
$Comp
L Connector:Conn_01x06_Male J103
U 1 1
P 4700 9900
F 0 "J103" V 4854 9512 50  0000 R CNN
F 1 "1x6 Male" V 4763 9512 50  0000 R CNN
F 2 "" H 4700 9900 50  0001 C CNN
F 3 "~" H 4700 9900 50  0001 C CNN
	1    4700 9900
	0    -1   -1   0   
$EndComp
$Comp
L Connector:Conn_01x06_Male J105
U 1 1
P 6200 9900
F 0 "J105" V 6354 9512 50  0000 R CNN
F 1 "1x6 Male" V 6263 9512 50  0000 R CNN
F 2 "" H 6200 9900 50  0001 C CNN
F 3 "~" H 6200 9900 50  0001 C CNN
	1    6200 9900
	0    -1   -1   0   
$EndComp
$Comp
L power:GND #PWR?
U 1 1
P 10850 5950
F 0 "#PWR?" H 10850 5700 50  0001 C CNN
F 1 "GND" H 10855 5777 50  0000 C CNN
F 2 "" H 10850 5950 50  0001 C CNN
F 3 "" H 10850 5950 50  0001 C CNN
	1    10850 5950
	1    0    0    -1  
$EndComp
Wire Wire Line
	12150 5850 10850 5850
Wire Wire Line
	10850 5850 10850 5950
Wire Wire Line
	10650 7350 12150 7350
Wire Wire Line
	10650 7250 12150 7250
Wire Wire Line
	10650 7150 12150 7150
Wire Wire Line
	10650 7050 10950 7050
Wire Wire Line
	10950 7050 10950 6950
Wire Wire Line
	10950 6950 12150 6950
Wire Wire Line
	10650 6950 10850 6950
Wire Wire Line
	10850 6950 10850 6850
Wire Wire Line
	10850 6850 12150 6850
Wire Wire Line
	10650 6850 10750 6850
Wire Wire Line
	10750 6850 10750 6750
Wire Wire Line
	10750 6750 12150 6750
Wire Wire Line
	13650 5550 13900 5550
Wire Wire Line
	13900 5550 13900 5450
Wire Wire Line
	13900 5450 13650 5450
Wire Wire Line
	13900 5450 13900 4850
Connection ~ 13900 5450
$Comp
L power:+5V #PWR?
U 1 1
P 13900 4850
F 0 "#PWR?" H 13900 4700 50  0001 C CNN
F 1 "+5V" H 13915 5023 50  0000 C CNN
F 2 "" H 13900 4850 50  0001 C CNN
F 3 "" H 13900 4850 50  0001 C CNN
	1    13900 4850
	1    0    0    -1  
$EndComp
Wire Wire Line
	11450 6650 12150 6650
Wire Wire Line
	12150 7050 11150 7050
Wire Wire Line
	11150 7050 11150 6650
Wire Wire Line
	11150 6650 10750 6650
Text GLabel 10750 6650 0    50   Input ~ 0
PWM1
Wire Wire Line
	11450 6150 11650 6150
Wire Wire Line
	11650 6150 11650 6050
Wire Wire Line
	11650 6050 12150 6050
Wire Wire Line
	11450 6250 11750 6250
Wire Wire Line
	11750 6250 11750 6150
Wire Wire Line
	11750 6150 12150 6150
Wire Wire Line
	11450 6350 12150 6350
Wire Wire Line
	11450 6450 12150 6450
Wire Wire Line
	11450 6550 12150 6550
Wire Wire Line
	14300 6450 13650 6450
Wire Wire Line
	14300 6550 13650 6550
Wire Wire Line
	14300 6650 13650 6650
Wire Wire Line
	14300 6750 13650 6750
$Comp
L Connector:Conn_01x06_Female J106
U 1 1
P 14500 6550
F 0 "J106" V 14550 6400 50  0000 L CNN
F 1 "1x6 Female" V 14650 6300 50  0000 L CNN
F 2 "" H 14500 6550 50  0001 C CNN
F 3 "~" H 14500 6550 50  0001 C CNN
	1    14500 6550
	1    0    0    -1  
$EndComp
Wire Wire Line
	13650 6850 14300 6850
Wire Wire Line
	14300 6350 13900 6350
Wire Wire Line
	13900 6350 13900 5750
Connection ~ 13900 5550
Wire Wire Line
	14300 5750 13900 5750
Connection ~ 13900 5750
Wire Wire Line
	13900 5750 13900 5550
Wire Wire Line
	14300 5950 13650 5950
Wire Wire Line
	14300 6050 13650 6050
Text GLabel 14200 5850 0    50   Input ~ 0
PWM1
Wire Wire Line
	14300 5850 14200 5850
$Comp
L power:+3.3V #PWR?
U 1 1
P 11850 4850
F 0 "#PWR?" H 11850 4700 50  0001 C CNN
F 1 "+3.3V" H 11865 5023 50  0000 C CNN
F 2 "" H 11850 4850 50  0001 C CNN
F 3 "" H 11850 4850 50  0001 C CNN
	1    11850 4850
	1    0    0    -1  
$EndComp
Wire Wire Line
	11850 4850 11850 5450
Text GLabel 7600 9700 1    50   Input ~ 0
M6_PWM
Text GLabel 7700 9700 1    50   Input ~ 0
M7_PWM
Wire Notes Line style dash_dot
	9900 4250 15550 4250
Wire Notes Line style dash_dot
	15550 4250 15550 7900
Wire Notes Line style dash_dot
	15550 7900 9900 7900
Wire Notes Line style dash_dot
	9900 7900 9900 4250
Text Notes 9950 4200 0    50   ~ 0
Raspberry PI\n( Controller )\n
Wire Wire Line
	11850 6250 11850 5450
Connection ~ 11850 5450
Wire Wire Line
	11850 5450 12150 5450
Wire Wire Line
	11850 6250 12150 6250
Text Notes 4450 10150 0    50   ~ 0
Connected with J104\n( Directions )\n
Text Notes 5950 10150 0    50   ~ 0
Connected with J106\n( Messurements )\n
Text Notes 7450 10150 0    50   ~ 0
Connected with J108\n( Servo PWMs )\n
$EndSCHEMATC
